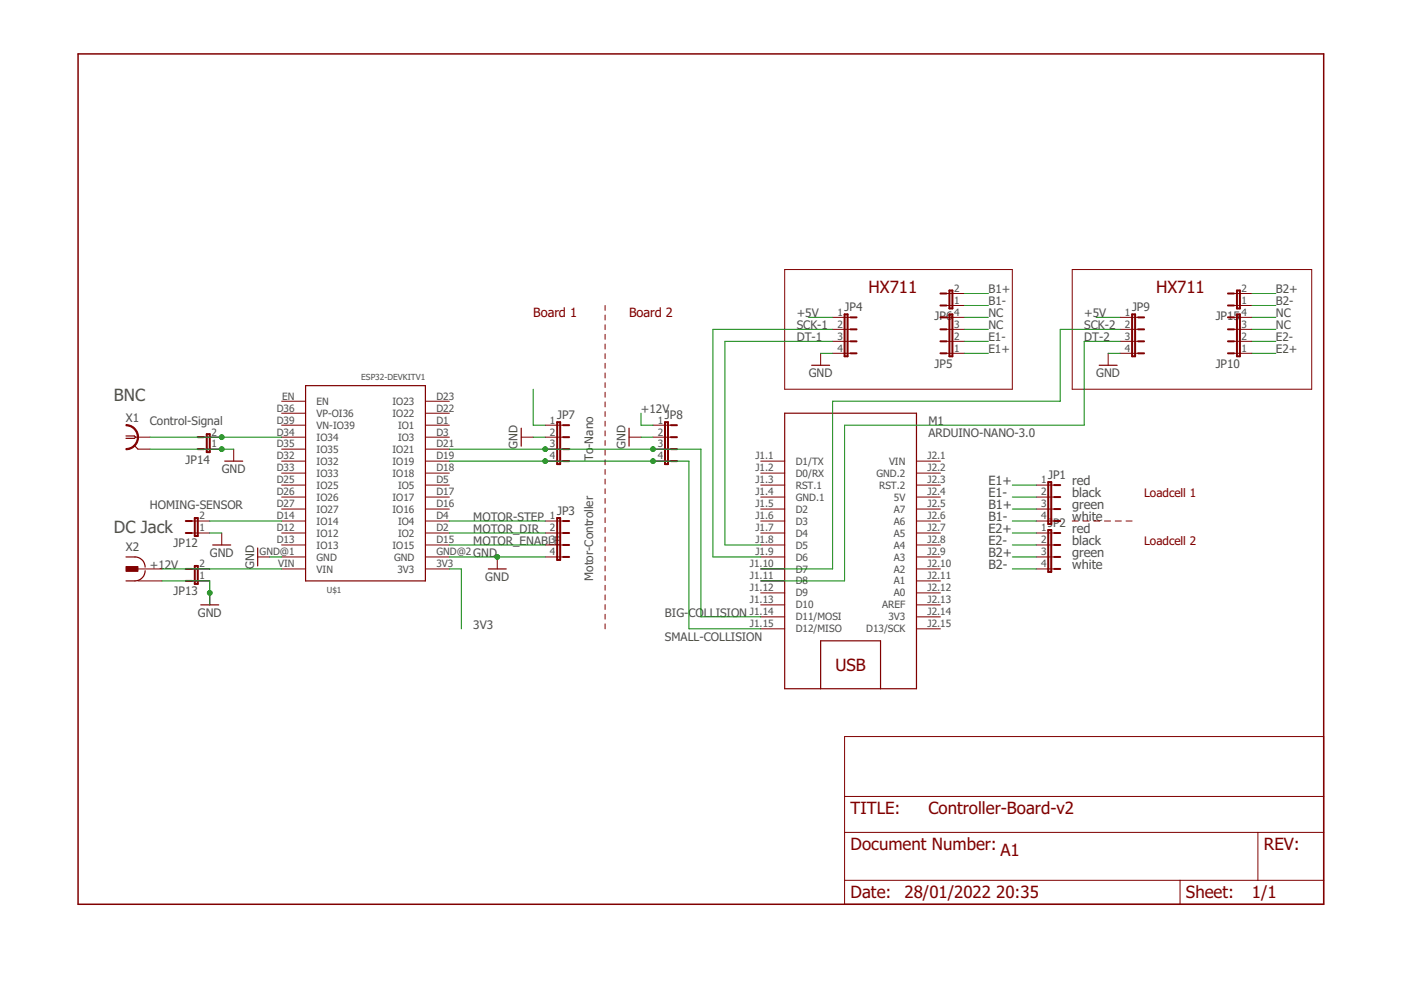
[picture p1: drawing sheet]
<?xml version="1.0" encoding="utf-8"?>
<!DOCTYPE eagle SYSTEM "eagle.dtd">
<!--
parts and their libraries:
diy-modules: Released under the Creative Commons Attribution 4.0 International License: http://creativecommons.org/licenses/by/4.0
-->
<eagle version="7.7.0">
<drawing>
<settings>
<setting alwaysvectorfont="no"/>
<setting verticaltext="up"/>
</settings>
<grid distance="0.1" unitdist="inch" unit="inch" style="lines" multiple="1" display="no" altdistance="0.01" altunitdist="inch" altunit="inch"/>
<schematic xreflabel="%F%N/%S.%C%R" xrefpart="/%S.%C%R">
<libraries>
<library name="jumper">
<symbols>
<symbol name="JP2E">
<wire x1="0" y1="0" x2="0" y2="1.27" width="0.1524" layer="94"/>
<wire x1="0" y1="2.54" x2="0" y2="1.27" width="0.4064" layer="94"/>
<wire x1="2.54" y1="0" x2="2.54" y2="1.27" width="0.1524" layer="94"/>
<wire x1="2.54" y1="2.54" x2="2.54" y2="1.27" width="0.4064" layer="94"/>
<wire x1="-0.635" y1="0" x2="3.175" y2="0" width="0.4064" layer="94"/>
<wire x1="3.175" y1="0" x2="3.175" y2="0.635" width="0.4064" layer="94"/>
<wire x1="3.175" y1="0.635" x2="-0.635" y2="0.635" width="0.4064" layer="94"/>
<wire x1="-0.635" y1="0.635" x2="-0.635" y2="0" width="0.4064" layer="94"/>
<text x="-1.27" y="0" size="1.778" layer="95" rot="R90">&gt;NAME</text>
<text x="5.715" y="0" size="1.778" layer="96" rot="R90">&gt;VALUE</text>
<pin name="1" x="0" y="-2.54" visible="pad" length="short" direction="pas" rot="R90"/>
<pin name="2" x="2.54" y="-2.54" visible="pad" length="short" direction="pas" rot="R90"/>
</symbol>
<symbol name="JP4E">
<wire x1="2.54" y1="0" x2="2.54" y2="1.27" width="0.1524" layer="94"/>
<wire x1="0" y1="0" x2="0" y2="1.27" width="0.1524" layer="94"/>
<wire x1="-2.54" y1="0" x2="-2.54" y2="1.27" width="0.1524" layer="94"/>
<wire x1="2.54" y1="2.54" x2="2.54" y2="1.27" width="0.4064" layer="94"/>
<wire x1="0" y1="2.54" x2="0" y2="1.27" width="0.4064" layer="94"/>
<wire x1="-2.54" y1="2.54" x2="-2.54" y2="1.27" width="0.4064" layer="94"/>
<wire x1="-3.175" y1="0" x2="5.08" y2="0" width="0.4064" layer="94"/>
<wire x1="5.08" y1="0" x2="5.715" y2="0" width="0.4064" layer="94"/>
<wire x1="5.715" y1="0" x2="5.715" y2="0.635" width="0.4064" layer="94"/>
<wire x1="5.715" y1="0.635" x2="-3.175" y2="0.635" width="0.4064" layer="94"/>
<wire x1="-3.175" y1="0.635" x2="-3.175" y2="0" width="0.4064" layer="94"/>
<wire x1="5.08" y1="2.54" x2="5.08" y2="1.27" width="0.4064" layer="94"/>
<wire x1="5.08" y1="0" x2="5.08" y2="1.27" width="0.1524" layer="94"/>
<text x="-3.81" y="0" size="1.778" layer="95" rot="R90">&gt;NAME</text>
<text x="8.255" y="0" size="1.778" layer="96" rot="R90">&gt;VALUE</text>
<pin name="1" x="-2.54" y="-2.54" visible="pad" length="short" direction="pas" rot="R90"/>
<pin name="2" x="0" y="-2.54" visible="pad" length="short" direction="pas" rot="R90"/>
<pin name="3" x="2.54" y="-2.54" visible="pad" length="short" direction="pas" rot="R90"/>
<pin name="4" x="5.08" y="-2.54" visible="pad" length="short" direction="pas" rot="R90"/>
</symbol>
</symbols>
<devicesets>
<deviceset name="JP1E" prefix="JP" uservalue="yes">
<gates>
<gate name="A" symbol="JP2E" x="2.54" y="0"/>
</gates>
<devices>
<device name="" package="JP1">
<connects>
<connect gate="A" pin="1" pad="1"/>
<connect gate="A" pin="2" pad="2"/>
</connects>
<technologies>
<technology name=""/>
</technologies>
</device>
</devices>
</deviceset>
<deviceset name="JP4E" prefix="JP" uservalue="yes">
<gates>
<gate name="G$1" symbol="JP4E" x="0" y="0"/>
</gates>
<devices>
<device name="" package="JP4">
<connects>
<connect gate="G$1" pin="1" pad="1"/>
<connect gate="G$1" pin="2" pad="2"/>
<connect gate="G$1" pin="3" pad="3"/>
<connect gate="G$1" pin="4" pad="4"/>
</connects>
<technologies>
<technology name=""/>
</technologies>
</device>
</devices>
</deviceset>
</devicesets>
</library>
<library name="ESP32DEVKITV1">
<symbols>
<symbol name="ESP32-DEVKITV1">
<wire x1="-25.4" y1="-12.7" x2="-25.4" y2="12.7" width="0.254" layer="94"/>
<wire x1="-25.4" y1="12.7" x2="16" y2="12.7" width="0.254" layer="94"/>
<wire x1="16" y1="12.7" x2="16" y2="-12.7" width="0.254" layer="94"/>
<wire x1="16" y1="-12.7" x2="-25.4" y2="-12.7" width="0.254" layer="94"/>
<text x="-26.67" y="5.08" size="1.27" layer="95" rot="R90">&gt;NAME</text>
<text x="18.4" y="-12.7" size="1.27" layer="96" rot="R90">ESP32-DEVKITV1</text>
<pin name="3V3" x="-22.86" y="-17.78" length="middle" rot="R90"/>
<pin name="GND@2" x="-20.32" y="-17.78" length="middle" rot="R90"/>
<pin name="IO15" x="-17.78" y="-17.78" length="middle" rot="R90"/>
<pin name="IO2" x="-15.24" y="-17.78" length="middle" rot="R90"/>
<pin name="IO4" x="-12.7" y="-17.78" length="middle" rot="R90"/>
<pin name="IO16" x="-10.16" y="-17.78" length="middle" rot="R90"/>
<pin name="IO17" x="-7.62" y="-17.78" length="middle" rot="R90"/>
<pin name="IO5" x="-5.08" y="-17.78" length="middle" rot="R90"/>
<pin name="IO18" x="-2.54" y="-17.78" length="middle" rot="R90"/>
<pin name="IO19" x="0" y="-17.78" length="middle" rot="R90"/>
<pin name="IO21" x="2.54" y="-17.78" length="middle" rot="R90"/>
<pin name="IO3" x="5.08" y="-17.78" length="middle" rot="R90"/>
<pin name="IO1" x="7.62" y="-17.78" length="middle" rot="R90"/>
<pin name="IO22" x="10.16" y="-17.78" length="middle" rot="R90"/>
<pin name="IO23" x="12.7" y="-17.78" length="middle" rot="R90"/>
<pin name="EN" x="12.7" y="17.78" length="middle" rot="R270"/>
<pin name="VP-OI36" x="10.16" y="17.78" length="middle" rot="R270"/>
<pin name="VN-IO39" x="7.62" y="17.78" length="middle" rot="R270"/>
<pin name="IO34" x="5.08" y="17.78" length="middle" rot="R270"/>
<pin name="IO35" x="2.54" y="17.78" length="middle" rot="R270"/>
<pin name="IO32" x="0" y="17.78" length="middle" rot="R270"/>
<pin name="IO33" x="-2.54" y="17.78" length="middle" rot="R270"/>
<pin name="IO25" x="-5.08" y="17.78" length="middle" rot="R270"/>
<pin name="IO26" x="-7.62" y="17.78" length="middle" rot="R270"/>
<pin name="IO27" x="-10.16" y="17.78" length="middle" rot="R270"/>
<pin name="IO14" x="-12.7" y="17.78" length="middle" rot="R270"/>
<pin name="IO12" x="-15.24" y="17.78" length="middle" rot="R270"/>
<pin name="IO13" x="-17.78" y="17.78" length="middle" rot="R270"/>
<pin name="GND@1" x="-20.32" y="17.78" length="middle" rot="R270"/>
<pin name="VIN" x="-22.86" y="17.78" length="middle" rot="R270"/>
</symbol>
</symbols>
<devicesets>
<deviceset name="ESP32DEVKITV1">
<gates>
<gate name="G$1" symbol="ESP32-DEVKITV1" x="0" y="0"/>
</gates>
<devices>
<device name="" package="ESP32-DEVKITV1">
<connects>
<connect gate="G$1" pin="3V3" pad="3V3"/>
<connect gate="G$1" pin="EN" pad="EN"/>
<connect gate="G$1" pin="GND@1" pad="GND@1"/>
<connect gate="G$1" pin="GND@2" pad="GND@2"/>
<connect gate="G$1" pin="IO1" pad="D1"/>
<connect gate="G$1" pin="IO12" pad="D12"/>
<connect gate="G$1" pin="IO13" pad="D13"/>
<connect gate="G$1" pin="IO14" pad="D14"/>
<connect gate="G$1" pin="IO15" pad="D15"/>
<connect gate="G$1" pin="IO16" pad="D16"/>
<connect gate="G$1" pin="IO17" pad="D17"/>
<connect gate="G$1" pin="IO18" pad="D18"/>
<connect gate="G$1" pin="IO19" pad="D19"/>
<connect gate="G$1" pin="IO2" pad="D2"/>
<connect gate="G$1" pin="IO21" pad="D21"/>
<connect gate="G$1" pin="IO22" pad="D22"/>
<connect gate="G$1" pin="IO23" pad="D23"/>
<connect gate="G$1" pin="IO25" pad="D25"/>
<connect gate="G$1" pin="IO26" pad="D26"/>
<connect gate="G$1" pin="IO27" pad="D27"/>
<connect gate="G$1" pin="IO3" pad="D3"/>
<connect gate="G$1" pin="IO32" pad="D32"/>
<connect gate="G$1" pin="IO33" pad="D33"/>
<connect gate="G$1" pin="IO34" pad="D34"/>
<connect gate="G$1" pin="IO35" pad="D35"/>
<connect gate="G$1" pin="IO4" pad="D4"/>
<connect gate="G$1" pin="IO5" pad="D5"/>
<connect gate="G$1" pin="VIN" pad="VIN"/>
<connect gate="G$1" pin="VN-IO39" pad="D39"/>
<connect gate="G$1" pin="VP-OI36" pad="D36"/>
</connects>
<technologies>
<technology name="">
<attribute name="AVAILABILITY" value="No availability data"/>
<attribute name="DESCRIPTION" value=" Dual core, Wi-Fi: 2.4 GHz up to 150 Mbits/s,BLE (Bluetooth Low Energy) and legacy Bluetooth, 32 bits, Up to 240 MHz "/>
<attribute name="MF" value="Do it"/>
<attribute name="MP" value="ESP32 DEVKIT V1"/>
<attribute name="PACKAGE" value="Package "/>
<attribute name="PRICE" value="None"/>
</technology>
</technologies>
</device>
</devices>
</deviceset>
</devicesets>
</library>
<library name="supply1">
<symbols>
<symbol name="GND">
<wire x1="-1.905" y1="0" x2="1.905" y2="0" width="0.254" layer="94"/>
<text x="-2.54" y="-2.54" size="1.778" layer="96">&gt;VALUE</text>
<pin name="GND" x="0" y="2.54" visible="off" length="short" direction="sup" rot="R270"/>
</symbol>
</symbols>
<devicesets>
<deviceset name="GND" prefix="GND">
<gates>
<gate name="1" symbol="GND" x="0" y="0"/>
</gates>
<devices>
<device name="">
<technologies>
<technology name=""/>
</technologies>
</device>
</devices>
</deviceset>
</devicesets>
</library>
<library name="diy-modules">
<symbols>
<symbol name="ARDUINO-NANO-3.0">
<pin name="D1/TX" x="-20.32" y="17.78" length="middle"/>
<pin name="D0/RX" x="-20.32" y="15.24" length="middle"/>
<pin name="RST.1" x="-20.32" y="12.7" length="middle"/>
<pin name="GND.1" x="-20.32" y="10.16" length="middle" direction="pwr"/>
<pin name="D2" x="-20.32" y="7.62" length="middle"/>
<pin name="D3" x="-20.32" y="5.08" length="middle"/>
<pin name="D4" x="-20.32" y="2.54" length="middle"/>
<pin name="D5" x="-20.32" y="0" length="middle"/>
<pin name="D6" x="-20.32" y="-2.54" length="middle"/>
<pin name="D7" x="-20.32" y="-5.08" length="middle"/>
<pin name="D8" x="-20.32" y="-7.62" length="middle"/>
<pin name="D9" x="-20.32" y="-10.16" length="middle"/>
<pin name="D10" x="-20.32" y="-12.7" length="middle"/>
<pin name="D11/MOSI" x="-20.32" y="-15.24" length="middle"/>
<pin name="D12/MISO" x="-20.32" y="-17.78" length="middle"/>
<pin name="VIN" x="17.78" y="17.78" length="middle" direction="pwr" rot="R180"/>
<pin name="GND.2" x="17.78" y="15.24" length="middle" direction="pwr" rot="R180"/>
<pin name="RST.2" x="17.78" y="12.7" length="middle" rot="R180"/>
<pin name="5V" x="17.78" y="10.16" length="middle" direction="pwr" rot="R180"/>
<pin name="A7" x="17.78" y="7.62" length="middle" rot="R180"/>
<pin name="A6" x="17.78" y="5.08" length="middle" rot="R180"/>
<pin name="A5" x="17.78" y="2.54" length="middle" rot="R180"/>
<pin name="A4" x="17.78" y="0" length="middle" rot="R180"/>
<pin name="A3" x="17.78" y="-2.54" length="middle" rot="R180"/>
<pin name="A2" x="17.78" y="-5.08" length="middle" rot="R180"/>
<pin name="A1" x="17.78" y="-7.62" length="middle" rot="R180"/>
<pin name="A0" x="17.78" y="-10.16" length="middle" rot="R180"/>
<pin name="AREF" x="17.78" y="-12.7" length="middle" rot="R180"/>
<pin name="3V3" x="17.78" y="-15.24" length="middle" direction="pwr" rot="R180"/>
<pin name="D13/SCK" x="17.78" y="-17.78" length="middle" rot="R180"/>
<wire x1="-15.24" y1="27.94" x2="12.7" y2="27.94" width="0.254" layer="94"/>
<wire x1="12.7" y1="27.94" x2="12.7" y2="-30.48" width="0.254" layer="94"/>
<wire x1="12.7" y1="-30.48" x2="5.08" y2="-30.48" width="0.254" layer="94"/>
<wire x1="5.08" y1="-30.48" x2="-7.62" y2="-30.48" width="0.254" layer="94"/>
<wire x1="-7.62" y1="-30.48" x2="-15.24" y2="-30.48" width="0.254" layer="94"/>
<wire x1="-15.24" y1="-30.48" x2="-15.24" y2="27.94" width="0.254" layer="94"/>
<wire x1="-7.62" y1="-30.48" x2="-7.62" y2="-20.32" width="0.254" layer="94"/>
<wire x1="-7.62" y1="-20.32" x2="5.08" y2="-20.32" width="0.254" layer="94"/>
<wire x1="5.08" y1="-20.32" x2="5.08" y2="-30.48" width="0.254" layer="94"/>
<text x="-1.27" y="-25.4" size="2.54" layer="94" align="center">USB</text>
<text x="15.24" y="25.4" size="1.778" layer="95">&gt;NAME</text>
<text x="15.24" y="22.86" size="1.778" layer="96">&gt;VALUE</text>
</symbol>
</symbols>
<devicesets>
<deviceset name="ARDUINO-NANO-3.0" prefix="M">
<gates>
<gate name="G$1" symbol="ARDUINO-NANO-3.0" x="0" y="0"/>
</gates>
<devices>
<device name="" package="ARDUINO-NANO-3.0">
<connects>
<connect gate="G$1" pin="3V3" pad="J2.14"/>
<connect gate="G$1" pin="5V" pad="J2.4"/>
<connect gate="G$1" pin="A0" pad="J2.12"/>
<connect gate="G$1" pin="A1" pad="J2.11"/>
<connect gate="G$1" pin="A2" pad="J2.10"/>
<connect gate="G$1" pin="A3" pad="J2.9"/>
<connect gate="G$1" pin="A4" pad="J2.8"/>
<connect gate="G$1" pin="A5" pad="J2.7"/>
<connect gate="G$1" pin="A6" pad="J2.6"/>
<connect gate="G$1" pin="A7" pad="J2.5"/>
<connect gate="G$1" pin="AREF" pad="J2.13"/>
<connect gate="G$1" pin="D0/RX" pad="J1.2"/>
<connect gate="G$1" pin="D1/TX" pad="J1.1"/>
<connect gate="G$1" pin="D10" pad="J1.13"/>
<connect gate="G$1" pin="D11/MOSI" pad="J1.14"/>
<connect gate="G$1" pin="D12/MISO" pad="J1.15"/>
<connect gate="G$1" pin="D13/SCK" pad="J2.15"/>
<connect gate="G$1" pin="D2" pad="J1.5"/>
<connect gate="G$1" pin="D3" pad="J1.6"/>
<connect gate="G$1" pin="D4" pad="J1.7"/>
<connect gate="G$1" pin="D5" pad="J1.8"/>
<connect gate="G$1" pin="D6" pad="J1.9"/>
<connect gate="G$1" pin="D7" pad="J1.10"/>
<connect gate="G$1" pin="D8" pad="J1.11"/>
<connect gate="G$1" pin="D9" pad="J1.12"/>
<connect gate="G$1" pin="GND.1" pad="J1.4"/>
<connect gate="G$1" pin="GND.2" pad="J2.2"/>
<connect gate="G$1" pin="RST.1" pad="J1.3"/>
<connect gate="G$1" pin="RST.2" pad="J2.3"/>
<connect gate="G$1" pin="VIN" pad="J2.1"/>
</connects>
<technologies>
<technology name=""/>
</technologies>
</device>
</devices>
</deviceset>
</devicesets>
</library>
<library name="con-coax">
<symbols>
<symbol name="BU-BNC">
<wire x1="-2.54" y1="2.54" x2="-2.54" y2="-2.54" width="0.254" layer="94" curve="-180" cap="flat"/>
<wire x1="0" y1="-2.54" x2="-0.762" y2="-1.778" width="0.254" layer="94"/>
<wire x1="0" y1="0" x2="-0.508" y2="0" width="0.1524" layer="94"/>
<wire x1="-2.54" y1="0.254" x2="-0.762" y2="0.254" width="0.254" layer="94"/>
<wire x1="-0.762" y1="0.254" x2="-0.508" y2="0" width="0.254" layer="94"/>
<wire x1="-0.508" y1="0" x2="-0.762" y2="-0.254" width="0.254" layer="94"/>
<wire x1="-0.762" y1="-0.254" x2="-2.54" y2="-0.254" width="0.254" layer="94"/>
<text x="-2.54" y="-5.08" size="1.778" layer="96">&gt;VALUE</text>
<text x="-2.54" y="3.302" size="1.778" layer="95">&gt;NAME</text>
<pin name="1" x="2.54" y="0" visible="off" length="short" direction="pas" rot="R180"/>
<pin name="2" x="2.54" y="-2.54" visible="off" length="short" direction="pas" rot="R180"/>
</symbol>
</symbols>
<devicesets>
<deviceset name="A1944-50" prefix="X">
<gates>
<gate name="G$1" symbol="BU-BNC" x="0" y="0"/>
</gates>
<devices>
<device name="" package="A1944">
<connects>
<connect gate="G$1" pin="1" pad="1"/>
<connect gate="G$1" pin="2" pad="2 3 4 5"/>
</connects>
<technologies>
<technology name="">
<attribute name="MF" value="" constant="no"/>
<attribute name="MPN" value="" constant="no"/>
<attribute name="OC_FARNELL" value="unknown" constant="no"/>
<attribute name="OC_NEWARK" value="unknown" constant="no"/>
</technology>
</technologies>
</device>
</devices>
</deviceset>
</devicesets>
</library>
<library name="con-conrad">
<symbols>
<symbol name="CINCH">
<text x="-5.08" y="3.81" size="1.778" layer="95">&gt;NAME</text>
<text x="-5.08" y="-6.35" size="1.778" layer="96">&gt;VALUE</text>
<rectangle x1="-5.08" y1="-0.508" x2="-2.54" y2="0.508" layer="94"/>
<pin name="2" x="2.54" y="0" visible="off" length="middle" direction="pas" rot="R180"/>
<pin name="1" x="2.54" y="-2.54" visible="off" length="middle" direction="pas" rot="R180"/>
<wire x1="-5.08" y1="-2.54" x2="-3.175" y2="-2.54" width="0.254" layer="94"/>
<wire x1="-3.175" y1="-2.54" x2="-1.016" y2="-0.381" width="0.254" layer="94" curve="90"/>
<wire x1="-5.08" y1="2.54" x2="-3.175" y2="2.54" width="0.254" layer="94"/>
<wire x1="-3.175" y1="2.54" x2="-1.016" y2="0.381" width="0.254" layer="94" curve="-90"/>
</symbol>
</symbols>
<devicesets>
<deviceset name="736880-49" prefix="X">
<gates>
<gate name="G$1" symbol="CINCH" x="0" y="0"/>
</gates>
<devices>
<device name="" package="736880-49">
<connects>
<connect gate="G$1" pin="1" pad="1 1@1 1@2"/>
<connect gate="G$1" pin="2" pad="2"/>
</connects>
<technologies>
<technology name=""/>
</technologies>
</device>
</devices>
</deviceset>
</devicesets>
</library>
<library name="frames">
<symbols>
<symbol name="DINA4_L">
<frame x1="0" y1="0" x2="264.16" y2="180.34" columns="4" rows="4" layer="94" border-left="no" border-top="no" border-right="no" border-bottom="no"/>
</symbol>
<symbol name="DOCFIELD">
<wire x1="0" y1="0" x2="71.12" y2="0" width="0.1016" layer="94"/>
<wire x1="101.6" y1="15.24" x2="87.63" y2="15.24" width="0.1016" layer="94"/>
<wire x1="0" y1="0" x2="0" y2="5.08" width="0.1016" layer="94"/>
<wire x1="0" y1="5.08" x2="71.12" y2="5.08" width="0.1016" layer="94"/>
<wire x1="0" y1="5.08" x2="0" y2="15.24" width="0.1016" layer="94"/>
<wire x1="101.6" y1="15.24" x2="101.6" y2="5.08" width="0.1016" layer="94"/>
<wire x1="71.12" y1="5.08" x2="71.12" y2="0" width="0.1016" layer="94"/>
<wire x1="71.12" y1="5.08" x2="87.63" y2="5.08" width="0.1016" layer="94"/>
<wire x1="71.12" y1="0" x2="101.6" y2="0" width="0.1016" layer="94"/>
<wire x1="87.63" y1="15.24" x2="87.63" y2="5.08" width="0.1016" layer="94"/>
<wire x1="87.63" y1="15.24" x2="0" y2="15.24" width="0.1016" layer="94"/>
<wire x1="87.63" y1="5.08" x2="101.6" y2="5.08" width="0.1016" layer="94"/>
<wire x1="101.6" y1="5.08" x2="101.6" y2="0" width="0.1016" layer="94"/>
<wire x1="0" y1="15.24" x2="0" y2="22.86" width="0.1016" layer="94"/>
<wire x1="101.6" y1="35.56" x2="0" y2="35.56" width="0.1016" layer="94"/>
<wire x1="101.6" y1="35.56" x2="101.6" y2="22.86" width="0.1016" layer="94"/>
<wire x1="0" y1="22.86" x2="101.6" y2="22.86" width="0.1016" layer="94"/>
<wire x1="0" y1="22.86" x2="0" y2="35.56" width="0.1016" layer="94"/>
<wire x1="101.6" y1="22.86" x2="101.6" y2="15.24" width="0.1016" layer="94"/>
<text x="1.27" y="1.27" size="2.54" layer="94">Date:</text>
<text x="12.7" y="1.27" size="2.54" layer="94">&gt;LAST_DATE_TIME</text>
<text x="72.39" y="1.27" size="2.54" layer="94">Sheet:</text>
<text x="86.36" y="1.27" size="2.54" layer="94">&gt;SHEET</text>
<text x="88.9" y="11.43" size="2.54" layer="94">REV:</text>
<text x="1.27" y="19.05" size="2.54" layer="94">TITLE:</text>
<text x="1.27" y="11.43" size="2.54" layer="94">Document Number:</text>
<text x="17.78" y="19.05" size="2.54" layer="94">&gt;DRAWING_NAME</text>
</symbol>
</symbols>
<devicesets>
<deviceset name="DINA4_L" prefix="FRAME" uservalue="yes">
<gates>
<gate name="G$1" symbol="DINA4_L" x="0" y="0"/>
<gate name="G$2" symbol="DOCFIELD" x="162.56" y="0" addlevel="must"/>
</gates>
<devices>
<device name="">
<technologies>
<technology name=""/>
</technologies>
</device>
</devices>
</deviceset>
</devicesets>
</library>
</libraries>
<attributes>
</attributes>
<variantdefs>
</variantdefs>
<classes>
<class number="0" name="default" width="0.635" drill="0.254">
<clearance class="0" value="0.254"/>
</class>
<class number="1" name="PWR" width="0.889" drill="0.254">
<clearance class="1" value="0.254"/>
</class>
</classes>
<parts>
<part name="JP3" library="jumper" deviceset="JP4E" device=""/>
<part name="U$1" library="ESP32DEVKITV1" deviceset="ESP32DEVKITV1" device=""/>
<part name="GND1" library="supply1" deviceset="GND" device=""/>
<part name="JP4" library="jumper" deviceset="JP4E" device=""/>
<part name="GND2" library="supply1" deviceset="GND" device=""/>
<part name="JP5" library="jumper" deviceset="JP4E" device=""/>
<part name="JP6" library="jumper" deviceset="JP1E" device=""/>
<part name="JP12" library="jumper" deviceset="JP1E" device=""/>
<part name="GND5" library="supply1" deviceset="GND" device=""/>
<part name="JP13" library="jumper" deviceset="JP1E" device=""/>
<part name="GND6" library="supply1" deviceset="GND" device=""/>
<part name="GND7" library="supply1" deviceset="GND" device=""/>
<part name="JP14" library="jumper" deviceset="JP1E" device=""/>
<part name="GND3" library="supply1" deviceset="GND" device=""/>
<part name="JP7" library="jumper" deviceset="JP4E" device=""/>
<part name="GND8" library="supply1" deviceset="GND" device=""/>
<part name="M1" library="diy-modules" deviceset="ARDUINO-NANO-3.0" device=""/>
<part name="JP8" library="jumper" deviceset="JP4E" device=""/>
<part name="GND9" library="supply1" deviceset="GND" device=""/>
<part name="JP9" library="jumper" deviceset="JP4E" device=""/>
<part name="GND10" library="supply1" deviceset="GND" device=""/>
<part name="JP10" library="jumper" deviceset="JP4E" device=""/>
<part name="JP15" library="jumper" deviceset="JP1E" device=""/>
<part name="X1" library="con-coax" deviceset="A1944-50" device="" value=""/>
<part name="X2" library="con-conrad" deviceset="736880-49" device="" value=""/>
<part name="JP1" library="jumper" deviceset="JP4E" device=""/>
<part name="JP2" library="jumper" deviceset="JP4E" device=""/>
<part name="FRAME1" library="frames" deviceset="DINA4_L" device=""/>
</parts>
<sheets>
<sheet>
<plain>
<text x="-63.5" y="-12.7" size="1.778" layer="97">+12V</text>
<text x="-63.5" y="17.78" size="1.778" layer="97">Control-Signal</text>
<text x="30.48" y="-15.24" size="1.778" layer="97" rot="R90">Motor-Controller</text>
<text x="30.48" y="10.16" size="1.778" layer="97" rot="R90">To-Nano</text>
<wire x1="71.12" y1="50.8" x2="71.12" y2="25.4" width="0.1524" layer="94"/>
<wire x1="71.12" y1="25.4" x2="119.38" y2="25.4" width="0.1524" layer="94"/>
<wire x1="119.38" y1="25.4" x2="119.38" y2="50.8" width="0.1524" layer="94"/>
<wire x1="119.38" y1="50.8" x2="71.12" y2="50.8" width="0.1524" layer="94"/>
<wire x1="132.08" y1="50.8" x2="132.08" y2="25.4" width="0.1524" layer="94"/>
<wire x1="132.08" y1="25.4" x2="182.88" y2="25.4" width="0.1524" layer="94"/>
<wire x1="182.88" y1="25.4" x2="182.88" y2="50.8" width="0.1524" layer="94"/>
<wire x1="182.88" y1="50.8" x2="132.08" y2="50.8" width="0.1524" layer="94"/>
<text x="88.9" y="45.72" size="2.54" layer="94">HX711</text>
<text x="149.86" y="45.72" size="2.54" layer="94">HX711</text>
<text x="-71.12" y="22.86" size="2.54" layer="97">BNC</text>
<text x="-71.12" y="-5.08" size="2.54" layer="97">DC Jack</text>
<text x="132.08" y="5.08" size="1.9304" layer="97">red</text>
<text x="132.08" y="2.54" size="1.9304" layer="97">black</text>
<text x="132.08" y="0" size="1.9304" layer="97">green</text>
<text x="132.08" y="-2.54" size="1.9304" layer="97">white</text>
<text x="132.08" y="-5.08" size="1.9304" layer="97">red</text>
<text x="132.08" y="-7.62" size="1.9304" layer="97">black</text>
<text x="132.08" y="-10.16" size="1.9304" layer="97">green</text>
<text x="132.08" y="-12.7" size="1.9304" layer="97">white</text>
<wire x1="33.02" y1="43.18" x2="33.02" y2="-25.4" width="0.1524" layer="94" style="shortdash"/>
<text x="17.78" y="40.64" size="1.9304" layer="94">Board 1</text>
<text x="38.1" y="40.64" size="1.9304" layer="94">Board 2</text>
<text x="116.84" y="-73.66" size="2.54" layer="94">A1</text>
<wire x1="132.08" y1="-2.54" x2="144.78" y2="-2.54" width="0.1524" layer="94" style="shortdash"/>
<text x="147.32" y="2.54" size="1.778" layer="94">Loadcell 1</text>
<text x="147.32" y="-7.62" size="1.778" layer="94">Loadcell 2</text>
</plain>
<instances>
<instance part="JP3" gate="G$1" x="22.86" y="-5.08" rot="R270"/>
<instance part="U$1" gate="G$1" x="-17.78" y="10.16" rot="R90"/>
<instance part="GND1" gate="1" x="10.16" y="-12.7"/>
<instance part="JP4" gate="G$1" x="83.82" y="38.1" rot="R270"/>
<instance part="GND2" gate="1" x="78.74" y="30.48"/>
<instance part="JP5" gate="G$1" x="106.68" y="35.56" rot="R90"/>
<instance part="JP6" gate="A" x="106.68" y="43.18" rot="R90"/>
<instance part="JP12" gate="A" x="-53.34" y="-5.08" rot="R90"/>
<instance part="GND5" gate="1" x="-50.8" y="-20.32"/>
<instance part="JP13" gate="A" x="-53.34" y="-15.24" rot="R90"/>
<instance part="GND6" gate="1" x="-48.26" y="-7.62"/>
<instance part="GND7" gate="1" x="-40.64" y="-10.16" rot="R270"/>
<instance part="JP14" gate="A" x="-50.8" y="12.7" rot="R90"/>
<instance part="GND3" gate="1" x="-45.72" y="10.16"/>
<instance part="JP7" gate="G$1" x="22.86" y="15.24" rot="R270"/>
<instance part="GND8" gate="1" x="15.24" y="15.24" rot="R270"/>
<instance part="M1" gate="G$1" x="86.36" y="-7.62"/>
<instance part="JP8" gate="G$1" x="45.72" y="15.24" rot="R270"/>
<instance part="GND9" gate="1" x="38.1" y="15.24" rot="R270"/>
<instance part="JP9" gate="G$1" x="144.78" y="38.1" rot="R270"/>
<instance part="GND10" gate="1" x="139.7" y="30.48"/>
<instance part="JP10" gate="G$1" x="167.64" y="35.56" rot="R90"/>
<instance part="JP15" gate="A" x="167.64" y="43.18" rot="R90"/>
<instance part="X1" gate="G$1" x="-66.04" y="15.24"/>
<instance part="X2" gate="G$1" x="-63.5" y="-12.7"/>
<instance part="JP1" gate="G$1" x="127" y="2.54" rot="R270"/>
<instance part="JP2" gate="G$1" x="127" y="-7.62" rot="R270"/>
<instance part="FRAME1" gate="G$1" x="-78.74" y="-83.82"/>
<instance part="FRAME1" gate="G$2" x="83.82" y="-83.82"/>
</instances>
<busses>
</busses>
<nets>
<net name="MOTOR_DIR" class="0">
<segment>
<pinref part="U$1" gate="G$1" pin="IO2"/>
<wire x1="0" y1="-5.08" x2="20.32" y2="-5.08" width="0.1524" layer="91"/>
<pinref part="JP3" gate="G$1" pin="2"/>
<label x="5.08" y="-5.08" size="1.778" layer="95"/>
</segment>
</net>
<net name="MOTOR-STEP" class="0">
<segment>
<pinref part="U$1" gate="G$1" pin="IO4"/>
<wire x1="0" y1="-2.54" x2="20.32" y2="-2.54" width="0.1524" layer="91"/>
<pinref part="JP3" gate="G$1" pin="1"/>
<label x="5.08" y="-2.54" size="1.778" layer="95"/>
</segment>
</net>
<net name="GND" class="0">
<segment>
<pinref part="U$1" gate="G$1" pin="GND@2"/>
<wire x1="0" y1="-10.16" x2="10.16" y2="-10.16" width="0.1524" layer="91"/>
<pinref part="JP3" gate="G$1" pin="4"/>
<label x="5.08" y="-10.16" size="1.778" layer="95"/>
<pinref part="GND1" gate="1" pin="GND"/>
<wire x1="10.16" y1="-10.16" x2="20.32" y2="-10.16" width="0.1524" layer="91"/>
<junction x="10.16" y="-10.16"/>
</segment>
<segment>
<pinref part="JP4" gate="G$1" pin="4"/>
<pinref part="GND2" gate="1" pin="GND"/>
<wire x1="81.28" y1="33.02" x2="78.74" y2="33.02" width="0.1524" layer="91"/>
</segment>
<segment>
<pinref part="JP12" gate="A" pin="1"/>
<wire x1="-48.26" y1="-5.08" x2="-50.8" y2="-5.08" width="0.1524" layer="91"/>
<pinref part="GND6" gate="1" pin="GND"/>
</segment>
<segment>
<pinref part="U$1" gate="G$1" pin="GND@1"/>
<pinref part="GND7" gate="1" pin="GND"/>
<wire x1="-38.1" y1="-10.16" x2="-35.56" y2="-10.16" width="0.1524" layer="91"/>
</segment>
<segment>
<pinref part="JP13" gate="A" pin="1"/>
<wire x1="-50.8" y1="-20.32" x2="-50.8" y2="-17.78" width="0.1524" layer="91"/>
<pinref part="GND5" gate="1" pin="GND"/>
<junction x="-50.8" y="-17.78"/>
<pinref part="X2" gate="G$1" pin="1"/>
<wire x1="-60.96" y1="-15.24" x2="-50.8" y2="-15.24" width="0.1524" layer="91"/>
<wire x1="-50.8" y1="-15.24" x2="-50.8" y2="-17.78" width="0.1524" layer="91"/>
</segment>
<segment>
<pinref part="JP14" gate="A" pin="1"/>
<pinref part="GND3" gate="1" pin="GND"/>
<wire x1="-45.72" y1="12.7" x2="-48.26" y2="12.7" width="0.1524" layer="91"/>
<pinref part="X1" gate="G$1" pin="2"/>
<wire x1="-48.26" y1="12.7" x2="-63.5" y2="12.7" width="0.1524" layer="91"/>
<junction x="-48.26" y="12.7"/>
</segment>
<segment>
<pinref part="JP7" gate="G$1" pin="2"/>
<wire x1="20.32" y1="15.24" x2="17.78" y2="15.24" width="0.1524" layer="91"/>
<pinref part="GND8" gate="1" pin="GND"/>
</segment>
<segment>
<pinref part="JP8" gate="G$1" pin="2"/>
<pinref part="GND9" gate="1" pin="GND"/>
<wire x1="40.64" y1="15.24" x2="43.18" y2="15.24" width="0.1524" layer="91"/>
</segment>
<segment>
<pinref part="JP9" gate="G$1" pin="4"/>
<pinref part="GND10" gate="1" pin="GND"/>
<wire x1="142.24" y1="33.02" x2="139.7" y2="33.02" width="0.1524" layer="91"/>
</segment>
</net>
<net name="MOTOR_ENABLE" class="0">
<segment>
<pinref part="U$1" gate="G$1" pin="IO15"/>
<wire x1="0" y1="-7.62" x2="20.32" y2="-7.62" width="0.1524" layer="91"/>
<pinref part="JP3" gate="G$1" pin="3"/>
<label x="5.08" y="-7.62" size="1.778" layer="95"/>
</segment>
</net>
<net name="3V3" class="0">
<segment>
<pinref part="U$1" gate="G$1" pin="3V3"/>
<wire x1="0" y1="-12.7" x2="2.54" y2="-12.7" width="0.1524" layer="91"/>
<wire x1="2.54" y1="-12.7" x2="2.54" y2="-25.4" width="0.1524" layer="91"/>
<label x="5.08" y="-25.4" size="1.778" layer="95"/>
</segment>
</net>
<net name="SCK-1" class="0">
<segment>
<pinref part="JP4" gate="G$1" pin="2"/>
<label x="73.66" y="38.1" size="1.778" layer="95"/>
<pinref part="M1" gate="G$1" pin="D6"/>
<wire x1="66.04" y1="-10.16" x2="55.88" y2="-10.16" width="0.1524" layer="91"/>
<wire x1="55.88" y1="-10.16" x2="55.88" y2="38.1" width="0.1524" layer="91"/>
<wire x1="55.88" y1="38.1" x2="81.28" y2="38.1" width="0.1524" layer="91"/>
</segment>
</net>
<net name="DT-1" class="0">
<segment>
<pinref part="JP4" gate="G$1" pin="3"/>
<label x="73.66" y="35.56" size="1.778" layer="95"/>
<pinref part="M1" gate="G$1" pin="D5"/>
<wire x1="66.04" y1="-7.62" x2="58.42" y2="-7.62" width="0.1524" layer="91"/>
<wire x1="58.42" y1="-7.62" x2="58.42" y2="35.56" width="0.1524" layer="91"/>
<wire x1="58.42" y1="35.56" x2="81.28" y2="35.56" width="0.1524" layer="91"/>
</segment>
</net>
<net name="B2+" class="0">
<segment>
<pinref part="JP15" gate="A" pin="2"/>
<wire x1="170.18" y1="45.72" x2="175.26" y2="45.72" width="0.1524" layer="91"/>
<label x="175.26" y="45.72" size="1.778" layer="95"/>
</segment>
<segment>
<pinref part="JP2" gate="G$1" pin="3"/>
<wire x1="124.46" y1="-10.16" x2="119.38" y2="-10.16" width="0.1524" layer="91"/>
<label x="114.3" y="-10.16" size="1.9304" layer="95"/>
</segment>
</net>
<net name="B2-" class="0">
<segment>
<pinref part="JP15" gate="A" pin="1"/>
<wire x1="170.18" y1="43.18" x2="175.26" y2="43.18" width="0.1524" layer="91"/>
<label x="175.26" y="43.18" size="1.778" layer="95"/>
</segment>
<segment>
<pinref part="JP2" gate="G$1" pin="4"/>
<wire x1="124.46" y1="-12.7" x2="119.38" y2="-12.7" width="0.1524" layer="91"/>
<label x="114.3" y="-12.7" size="1.9304" layer="95"/>
</segment>
</net>
<net name="E2-" class="0">
<segment>
<pinref part="JP10" gate="G$1" pin="2"/>
<wire x1="170.18" y1="35.56" x2="175.26" y2="35.56" width="0.1524" layer="91"/>
<label x="175.26" y="35.56" size="1.778" layer="95"/>
</segment>
<segment>
<pinref part="JP2" gate="G$1" pin="2"/>
<wire x1="124.46" y1="-7.62" x2="119.38" y2="-7.62" width="0.1524" layer="91"/>
<label x="114.3" y="-7.62" size="1.9304" layer="95"/>
</segment>
</net>
<net name="E2+" class="0">
<segment>
<pinref part="JP10" gate="G$1" pin="1"/>
<wire x1="170.18" y1="33.02" x2="175.26" y2="33.02" width="0.1524" layer="91"/>
<label x="175.26" y="33.02" size="1.778" layer="95"/>
</segment>
<segment>
<pinref part="JP2" gate="G$1" pin="1"/>
<wire x1="124.46" y1="-5.08" x2="119.38" y2="-5.08" width="0.1524" layer="91"/>
<label x="114.3" y="-5.08" size="1.9304" layer="95"/>
</segment>
</net>
<net name="HOMING-SENSOR" class="0">
<segment>
<pinref part="U$1" gate="G$1" pin="IO14"/>
<pinref part="JP12" gate="A" pin="2"/>
<wire x1="-35.56" y1="-2.54" x2="-50.8" y2="-2.54" width="0.1524" layer="91"/>
<label x="-63.5" y="0" size="1.778" layer="95"/>
</segment>
</net>
<net name="N$3" class="0">
<segment>
<pinref part="JP13" gate="A" pin="2"/>
<pinref part="U$1" gate="G$1" pin="VIN"/>
<wire x1="-50.8" y1="-12.7" x2="-35.56" y2="-12.7" width="0.1524" layer="91"/>
<pinref part="X2" gate="G$1" pin="2"/>
<wire x1="-50.8" y1="-12.7" x2="-60.96" y2="-12.7" width="0.1524" layer="91"/>
</segment>
</net>
<net name="N$1" class="0">
<segment>
<pinref part="JP14" gate="A" pin="2"/>
<wire x1="-48.26" y1="15.24" x2="-35.56" y2="15.24" width="0.1524" layer="91"/>
<pinref part="U$1" gate="G$1" pin="IO34"/>
<pinref part="X1" gate="G$1" pin="1"/>
<wire x1="-63.5" y1="15.24" x2="-48.26" y2="15.24" width="0.1524" layer="91"/>
<junction x="-48.26" y="15.24"/>
</segment>
</net>
<net name="+5V" class="0">
<segment>
<pinref part="JP4" gate="G$1" pin="1"/>
<wire x1="81.28" y1="40.64" x2="76.2" y2="40.64" width="0.1524" layer="91"/>
<label x="73.66" y="40.64" size="1.778" layer="95"/>
</segment>
<segment>
<pinref part="JP9" gate="G$1" pin="1"/>
<wire x1="142.24" y1="40.64" x2="137.16" y2="40.64" width="0.1524" layer="91"/>
<label x="134.62" y="40.64" size="1.778" layer="95"/>
</segment>
</net>
<net name="BIG-COLLISION" class="0">
<segment>
<pinref part="M1" gate="G$1" pin="D11/MOSI"/>
<wire x1="66.04" y1="-22.86" x2="53.34" y2="-22.86" width="0.1524" layer="91"/>
<wire x1="53.34" y1="-22.86" x2="53.34" y2="12.7" width="0.1524" layer="91"/>
<pinref part="JP8" gate="G$1" pin="3"/>
<wire x1="53.34" y1="12.7" x2="43.18" y2="12.7" width="0.1524" layer="91"/>
<label x="45.72" y="-22.86" size="1.778" layer="95"/>
<pinref part="U$1" gate="G$1" pin="IO21"/>
<pinref part="JP7" gate="G$1" pin="3"/>
<wire x1="0" y1="12.7" x2="20.32" y2="12.7" width="0.1524" layer="91"/>
<wire x1="43.18" y1="12.7" x2="20.32" y2="12.7" width="0.1524" layer="91"/>
<junction x="43.18" y="12.7"/>
<junction x="20.32" y="12.7"/>
</segment>
</net>
<net name="SMALL-COLLISION" class="0">
<segment>
<pinref part="M1" gate="G$1" pin="D12/MISO"/>
<wire x1="66.04" y1="-25.4" x2="50.8" y2="-25.4" width="0.1524" layer="91"/>
<wire x1="50.8" y1="-25.4" x2="50.8" y2="10.16" width="0.1524" layer="91"/>
<pinref part="JP8" gate="G$1" pin="4"/>
<wire x1="50.8" y1="10.16" x2="43.18" y2="10.16" width="0.1524" layer="91"/>
<label x="45.72" y="-27.94" size="1.778" layer="95"/>
<pinref part="JP7" gate="G$1" pin="4"/>
<wire x1="20.32" y1="10.16" x2="0" y2="10.16" width="0.1524" layer="91"/>
<pinref part="U$1" gate="G$1" pin="IO19"/>
<wire x1="20.32" y1="10.16" x2="43.18" y2="10.16" width="0.1524" layer="91"/>
<junction x="20.32" y="10.16"/>
<junction x="43.18" y="10.16"/>
</segment>
</net>
<net name="+12V" class="0">
<segment>
<pinref part="JP8" gate="G$1" pin="1"/>
<wire x1="43.18" y1="17.78" x2="40.64" y2="17.78" width="0.1524" layer="91"/>
<wire x1="40.64" y1="17.78" x2="40.64" y2="20.32" width="0.1524" layer="91"/>
<label x="40.64" y="20.32" size="1.778" layer="95"/>
</segment>
<segment>
<pinref part="JP7" gate="G$1" pin="1"/>
<wire x1="17.78" y1="25.4" x2="17.78" y2="17.78" width="0.1524" layer="91"/>
<wire x1="17.78" y1="17.78" x2="20.32" y2="17.78" width="0.1524" layer="91"/>
</segment>
</net>
<net name="DT-2" class="0">
<segment>
<pinref part="JP9" gate="G$1" pin="3"/>
<wire x1="142.24" y1="35.56" x2="134.62" y2="35.56" width="0.1524" layer="91"/>
<label x="134.62" y="35.56" size="1.778" layer="95"/>
<pinref part="M1" gate="G$1" pin="D8"/>
<wire x1="66.04" y1="-15.24" x2="83.82" y2="-15.24" width="0.1524" layer="91"/>
<wire x1="83.82" y1="-15.24" x2="83.82" y2="17.78" width="0.1524" layer="91"/>
<wire x1="83.82" y1="17.78" x2="134.62" y2="17.78" width="0.1524" layer="91"/>
<wire x1="134.62" y1="17.78" x2="134.62" y2="35.56" width="0.1524" layer="91"/>
</segment>
</net>
<net name="SCK-2" class="0">
<segment>
<pinref part="JP9" gate="G$1" pin="2"/>
<wire x1="129.54" y1="38.1" x2="142.24" y2="38.1" width="0.1524" layer="91"/>
<label x="134.62" y="38.1" size="1.778" layer="95"/>
<wire x1="129.54" y1="38.1" x2="129.54" y2="22.86" width="0.1524" layer="91"/>
<wire x1="129.54" y1="22.86" x2="81.28" y2="22.86" width="0.1524" layer="91"/>
<wire x1="81.28" y1="22.86" x2="81.28" y2="-12.7" width="0.1524" layer="91"/>
<pinref part="M1" gate="G$1" pin="D7"/>
<wire x1="81.28" y1="-12.7" x2="66.04" y2="-12.7" width="0.1524" layer="91"/>
</segment>
</net>
<net name="NC" class="0">
<segment>
<pinref part="JP5" gate="G$1" pin="4"/>
<wire x1="109.22" y1="40.64" x2="114.3" y2="40.64" width="0.1524" layer="91"/>
<label x="114.3" y="40.64" size="1.778" layer="95"/>
</segment>
<segment>
<pinref part="JP5" gate="G$1" pin="3"/>
<wire x1="109.22" y1="38.1" x2="114.3" y2="38.1" width="0.1524" layer="91"/>
<label x="114.3" y="38.1" size="1.778" layer="95"/>
</segment>
<segment>
<pinref part="JP10" gate="G$1" pin="4"/>
<wire x1="170.18" y1="40.64" x2="175.26" y2="40.64" width="0.1524" layer="91"/>
<label x="175.26" y="40.64" size="1.778" layer="95"/>
</segment>
<segment>
<pinref part="JP10" gate="G$1" pin="3"/>
<wire x1="170.18" y1="38.1" x2="175.26" y2="38.1" width="0.1524" layer="91"/>
<label x="175.26" y="38.1" size="1.778" layer="95"/>
</segment>
</net>
<net name="B1+" class="0">
<segment>
<pinref part="JP6" gate="A" pin="2"/>
<wire x1="109.22" y1="45.72" x2="114.3" y2="45.72" width="0.1524" layer="91"/>
<label x="114.3" y="45.72" size="1.778" layer="95"/>
</segment>
<segment>
<pinref part="JP1" gate="G$1" pin="3"/>
<wire x1="124.46" y1="0" x2="119.38" y2="0" width="0.1524" layer="91"/>
<label x="114.3" y="0" size="1.9304" layer="95"/>
</segment>
</net>
<net name="B1-" class="0">
<segment>
<pinref part="JP6" gate="A" pin="1"/>
<wire x1="109.22" y1="43.18" x2="114.3" y2="43.18" width="0.1524" layer="91"/>
<label x="114.3" y="43.18" size="1.778" layer="95"/>
</segment>
<segment>
<pinref part="JP1" gate="G$1" pin="4"/>
<wire x1="124.46" y1="-2.54" x2="119.38" y2="-2.54" width="0.1524" layer="91"/>
<label x="114.3" y="-2.54" size="1.9304" layer="95"/>
</segment>
</net>
<net name="E1-" class="0">
<segment>
<pinref part="JP5" gate="G$1" pin="2"/>
<wire x1="109.22" y1="35.56" x2="114.3" y2="35.56" width="0.1524" layer="91"/>
<label x="114.3" y="35.56" size="1.778" layer="95"/>
</segment>
<segment>
<pinref part="JP1" gate="G$1" pin="2"/>
<wire x1="124.46" y1="2.54" x2="119.38" y2="2.54" width="0.1524" layer="91"/>
<label x="114.3" y="2.54" size="1.9304" layer="95"/>
</segment>
</net>
<net name="E1+" class="0">
<segment>
<pinref part="JP5" gate="G$1" pin="1"/>
<wire x1="109.22" y1="33.02" x2="114.3" y2="33.02" width="0.1524" layer="91"/>
<label x="114.3" y="33.02" size="1.778" layer="95"/>
</segment>
<segment>
<pinref part="JP1" gate="G$1" pin="1"/>
<wire x1="124.46" y1="5.08" x2="119.38" y2="5.08" width="0.1524" layer="91"/>
<label x="114.3" y="5.08" size="1.9304" layer="95"/>
</segment>
</net>
</nets>
</sheet>
</sheets>
</schematic>
</drawing>
</eagle>
